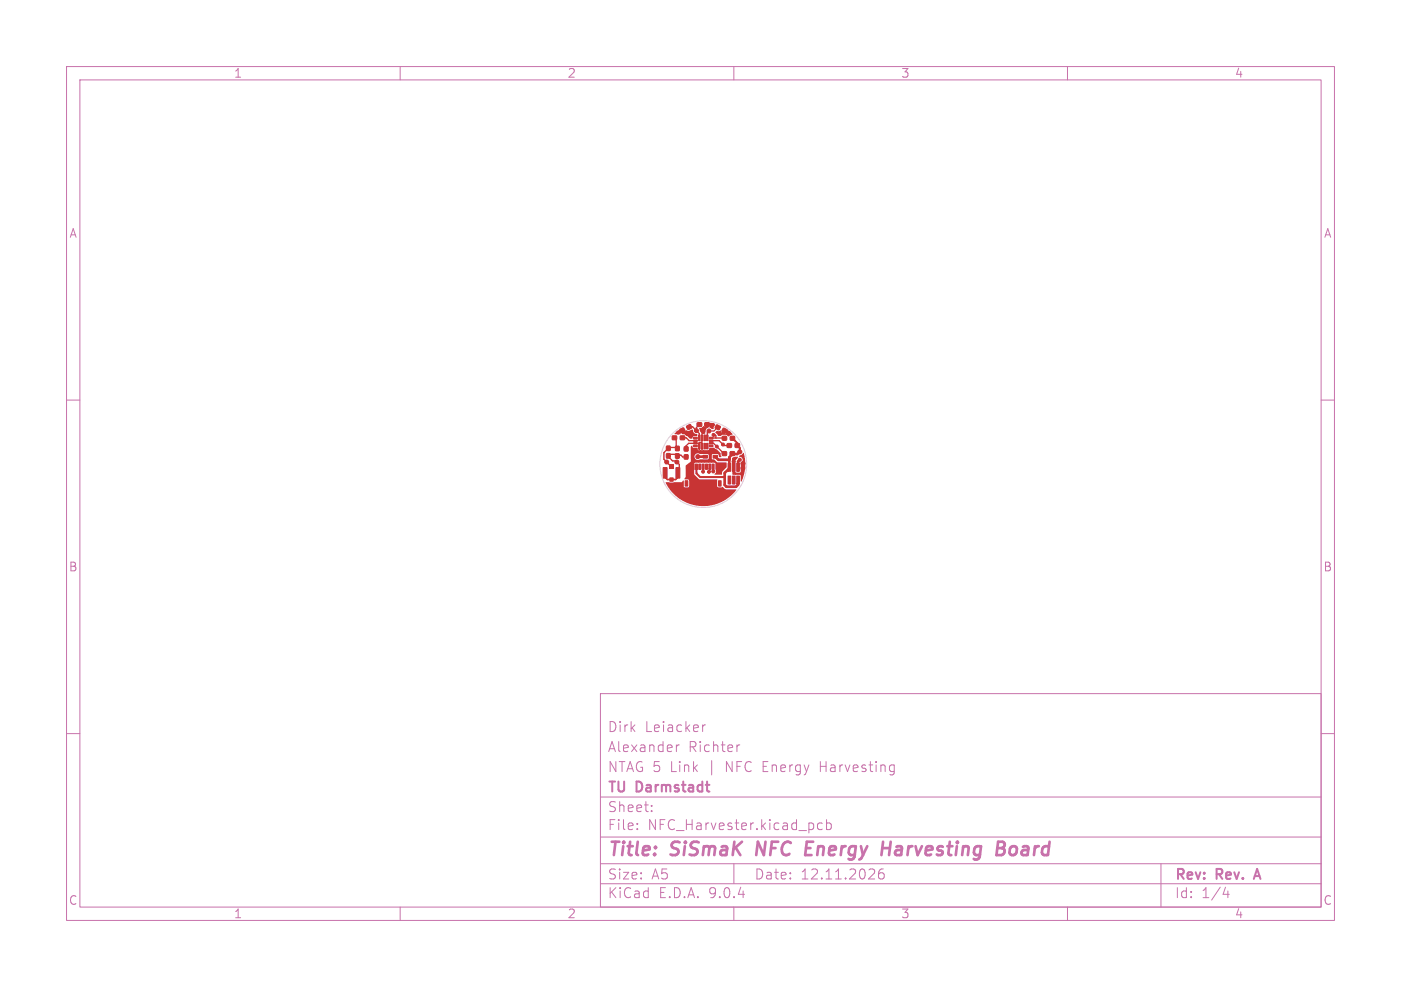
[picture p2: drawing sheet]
<svg xmlns="http://www.w3.org/2000/svg" width="210mm" height="148mm" viewBox="0 0 210 148" stroke-linecap="round" stroke-linejoin="round" font-family="sans-serif">
<g fill="none" stroke="#c872ab" stroke-width=".15">
<path d="M10 10h190v128h-190zM12 12h186v124h-186zM60 10v2M110 10v2M160 10v2M10 60h2M198 60h2M10 110h2M90 104h108v32h-108zM90 119.5h108M101.4 111.7v1M101.8 111.7l-.3 .1-.1 .2"/>
<path d="M105.3 108.7v1M105.7 108.7l-.2 .1-.2 .2M110.9 111.7l-.3 .1-.1 .2M133.9 114.7l.1 .1M134 114.7v1.4M134 115.6l-.1 .1M198 110h2M60 136v2M90 132.5h108M90 129.5h108M90 125.5h108M95.5 124.3v.1"/>
<path d="M95.5 123.5v.1M97.7 121.6v.1M97.7 120.8v.1M110 136v2M110 129.5v3M123.3 123.5l-.5-.1-.3 .3v.4l.2 .2h.6M123.9 123.5l.4-.1 .3 .3v.4l-.1 .2h-.6M123.9 122.9v1.5M131.9 130.5a1.17 1.17 0 0 0-.1 1.2h.6l.1-.2v-.3l-.2-.3h-.3l-.3 .3M160 136v2M174 129.5v6.5M183.7 133l-.4 1.1h1"/>
<path d="M184.1 133.6v1"/>
</g>
<path d="M188.1 131.4h.7M188.4 130.3l-.5 1.5" fill="none" stroke="#c872ab" stroke-width=".3"/>
<path d="M113.6 126.2l-.2 2M120.7 128.2h.9M120.8 127.2h.7M120.9 126.2h1M132.3 127.2h1.1M133.5 126.2l-.2 2M149.5 127.2h.7M149.6 126.2h.7a.49 .49 0 0 1 .3 .6 .49 .49 0 0 1-.4 .4M150.2 127.2l.2 .1a.58 .58 0 0 1-.3 .9h-.7M152.1 126.9a.62 .62 0 0 0-.7 .4v.7l.3 .2h.2" fill="none" stroke="#c872ab" stroke-width=".4"/>
<g fill="#c83434" stroke="#c83434" stroke-width=".15">
<path d="M102 65.4h.6v.5h-.6z"/>
<path d="M100.8 65.4h.6v.5h-.6z"/>
<path d="M109.5 67.7h.6v.6h-.6z"/>
<path d="M108.3 67.7h.6v.6h-.6z"/>
<path d="M104.7 66.4h.2v.9h-.2z"/>
<path d="M105.1 66.5h.2v.8h-.2z"/>
<path d="M105.5 66.5h.2v.8h-.2z"/>
<path d="M105.9 66.5h.2v.8h-.2z"/>
<path d="M106.3 66.8h.6v.2h-.6z"/>
<path d="M106.3 66.4h.6v.2h-.6z"/>
<path d="M106.3 66h.6v.2h-.6z"/>
<path d="M106.3 65.6h.6v.2h-.6z"/>
<path d="M105.9 65.2h.2v.9h-.2z"/>
<path d="M105.5 65.2h.2v.9h-.2z"/>
<path d="M105.1 65.2h.2v.9h-.2z"/>
<path d="M104.7 65.2h.2v.9h-.2z"/>
<path d="M104 65.6h.5v.2h-.5z"/>
<path d="M104 66h.5v.2h-.5z"/>
<path d="M104 66.4h.5v.2h-.5z"/>
<path d="M104 66.8h.5v.2h-.5z"/>
<path d="M101.9 64.4l.6-.2 .2 .4-.6 .3-.2-.3z"/>
<path d="M102.9 63.9l.6-.2 .2 .4-.6 .3-.2-.3z"/>
<path d="M99.9 68h.5v.7h-.5z"/>
<path d="M99.9 66.9h.5v.6h-.5z"/>
<path d="M110.2 66.5h.6v.6h-.6z"/>
<path d="M109 66.5h.6v.6h-.6z"/>
<path d="M101.3 68.1h.5v.6h-.5z"/>
<path d="M101.3 66.9h.5v.7h-.5z"/>
<path d="M106.9 68.3h.6v.4h-.6z"/>
<path d="M105.4 68.3h.6v.4h-.6z"/>
<path d="M106.7 69.6h.3v.8h-.3z"/>
<path d="M106.2 69.6h.3v.8h-.3z"/>
<path d="M105.7 69.6h.3v.8h-.3z"/>
<path d="M105.2 69.6h.3v.8h-.3z"/>
<path d="M104.7 69.6h.3v.8h-.3z"/>
<path d="M104.2 69.6h.3v.8h-.3z"/>
<path d="M103.7 69.6h.3v.8h-.3z"/>
<path d="M107.7 72.1h.4v.8h-.4z"/>
<path d="M102.7 72.1h.4v.8h-.4z"/>
<path d="M110.4 69.5h.4v1.2h-.4z"/>
<path d="M109.8 69.5h.4v1.2h-.4z"/>
<path d="M109.1 69.5h.4v1.2h-.4z"/>
<path d="M109.1 71.4h.4v1.2h-.4z"/>
<path d="M109.8 71.4h.4v1.2h-.4z"/>
<path d="M110.4 71.4h.4v1.2h-.4z"/>
<path d="M105.7 63.4h.6v.5h-.6z"/>
<path d="M104.5 63.4h.7v.5h-.7z"/>
<path d="M109.5 65.4h.6v.6h-.6z"/>
<path d="M108.3 65.4h.6v.6h-.6z"/>
<path d="M102.6 67h.5v.6h-.5z"/>
<path d="M102.6 68.2h.5v.6h-.5z"/>
<path d="M108.4 64.2h.2l.4 .2-.2 .5h-.1l-.5-.2z"/>
<path d="M107.4 63.7h.1l.5 .2-.2 .5-.2 .1-.4-.3z"/>
<path d="M100.4 69.7h.6v.6h-.6z"/>
<path d="M101.3 70.1h.6v1.6h-.6z"/>
<path d="M99.4 70.1h.6v1.6h-.6z"/>
<path d="M100.4 71.7h.5v.5h-.5z"/>
<circle cx="105.4" cy="64.3" r=".23"/>
<circle cx="109.2" cy="65" r=".3"/>
<circle cx="103.7" cy="65.2" r=".3"/>
<circle cx="111.4" cy="70.2" r=".3"/>
<circle cx="106.8" cy="63.7" r=".23"/>
<circle cx="110" cy="69.2" r=".23"/>
<circle cx="103" cy="65" r=".3"/>
<circle cx="101.7" cy="64.9" r=".23"/>
<circle cx="111.4" cy="69.5" r=".3"/>
<circle cx="104.6" cy="68.5" r=".3"/>
<circle cx="110.9" cy="68.9" r=".23"/>
<circle cx="104.4" cy="64.6" r=".3"/>
<circle cx="106.9" cy="70.7" r=".23"/>
<circle cx="108.4" cy="66.7" r=".23"/>
<circle cx="105.4" cy="70.7" r=".23"/>
<circle cx="107" cy="65.2" r=".22"/>
<circle cx="107.5" cy="67" r=".23"/>
<circle cx="106.3" cy="70.8" r=".23"/>
<circle cx="110.9" cy="67.8" r=".3"/>
<circle cx="106.3" cy="64.6" r=".3"/>
<circle cx="99.9" cy="69.3" r=".3"/>
<circle cx="101.5" cy="69.3" r=".3"/>
</g>
<path d="M103.3 64h.1M104.4 64.6l.4 .4v.7M105.4 64.3v.1" fill="none" stroke="#c83434" stroke-width=".18"/>
<g fill="none" stroke="#c83434" stroke-width=".2">
<path d="M100.3 67.1h1.1M100.3 67.1l-.8 .8v1l1.2 1.1M101.1 65.6l.3 .3v1.1l.1 .3M101.5 68.1h-1.1l-.3 .3 .7 .7h.5l.5 .5v.7l-.2 .2M101.5 68.4l.1-.1h.5l.2 .2h.5M101.5 68.4h.1M102.3 64.5h.2l.5 .5M102.3 65.6h.6l.4 .5h.9M104.2 66.5h-1l-.4 .4v.4M104.8 65.3v.1M104.8 63.7l-.4 .4v.5l-.6-.6h-.3M105.4 70v.7"/>
<path d="M106 63.7l-.6 .6M106.3 64.6l-.3 .3v.8M106.4 70v.6l-.1 .2M106.6 66.1h1.2l.7 .7h.8M106.6 65.7h1.8l.2 .2M106.6 66.5h.4l1.6 1.5M106.9 70v.7M106.9 70.7h.1M107 65.2l.3 .1v.4M108.6 65.7h.1M110 70.1v.7l.2 .2h.9l.3-.3v-.5"/>
</g>
<path d="M110.6 70l.1 .1" fill="none" stroke="#c83434" stroke-width=".24"/>
<path d="M104.6 68.5h1.1M107.2 68.5l.5 .4h1.6M110.9 67.8l-.4 .3h-.7l-.5 .5v1.6l-.7 .7v1.8l.3 .3h1.4l.3-.3v-.7M110.9 68.9l-.3 .3v.8" fill="none" stroke="#c83434" stroke-width=".4"/>
<path d="M104.4 70v1l.5 .5h3.7M108.6 71.5h.1M109.8 65.7l.7 .8v.3l.4 .4v.6" fill="none" stroke="#c83434" stroke-width=".3"/>
<path d="M107.6 64.1l-.6 .5h-.7" fill="none" stroke="#c83434" stroke-width=".17"/>
<path d="M110.9 67.8h.1" fill="none" stroke="#c83434" stroke-width=".6"/>
<path d="M99.7 70.5v.7M101.6 70.5v.7M101.6 71.6l-.3 .3h-1.3l-.3-.3" fill="none" stroke="#c83434" stroke-width=".25"/>
<g fill="#c83434">
<path d="M105.1 65.2h.2v2.3h-.2v-1.1h-.2v1.1h-.2v-1.2l.4-.1z"/>
<path d="M104.8 64.2h.4l.2-.3 .3 .2v-.4h.3v-.3h.5l.7 .2-.2 .7a.29 .29 0 0 1-.3 .1 .29 .29 0 0 1-.2-.2l-.2-.1 .1-.2h-.2v.2a1.04 1.04 0 0 0-.5 1h-.4l.1 2.4h.8l.1-.3 .7-.1 1 .8 .1 .6h-.3l-.2-.4h-.8l-.1 .2 .1 .5 .3 .1 .5 .4 1.3 .1v.6l-.6 .7-.1 .5h-1v-.2a.45 .45 0 0 0 .1-.6v-.8l-.2-.2h-2.9l-.1 .1v1.6l.6 .7 2.8 .1v1l.1 .2 .7-.1 .5 .4h1.6a6.2 6.2 0 0 1-10.6-1.1h2.4l.2-.2 .2 .9h.6l.1-1-.1-.1-.6-.1 .2-.3v-1.7l.7-.6v-.8h.6a.51 .51 0 0 0 .3 .5 .51 .51 0 0 0 .5 0h1.2l.1-.2v-.4l-.1-.2h-1.2a.5 .5 0 0 0-.8 .3h-.6v-1.4l.2-.2h.1l.1 .3 .7 .1v.2l.1 .1h.6v-2.3h-.2z"/>
<path d="M109.8 68.7l.4-.2 .5 .1-.4 .4-.1 .5v1.2l.2 .2h.5l.1-.1v-1.4a.5 .5 0 0 0 .3-.6 .5 .5 0 0 0-.5-.3l.6-.6h.1a5.8 5.8 0 0 1-.4 4.3l-.1-1-1.2-.1z"/>
<path d="M104.8 66.3l.3-.1z"/>
<path d="M101.1 65l.6-.5 .4-.2 .2 .2h.2l.2 .3 .2-.3 .3 .1 .6-.2a.78 .78 0 0 0 .7 .8v.2h-.6l-.1 .4h-.4l-.8-.7h-.4v-.2l-.2 .1v.1h-.8z"/>
<path d="M107.3 64.8l.2-.2 .3 .1 .2-.2 .2 .3 .2-.3 .2 .1 .2-.2 .4 .2 .6 .5-.4 .2-.2 .2-.4-.3-1.1 .2-.3-.3 1.5-.1-.2-.1v.2h-1.3z"/>
</g>
<circle cx="105.4" cy="69.6" r="6.5" fill="none" stroke="#d0d2cd" stroke-width=".15"/>
<g font-size="2.8" fill="#c872ab">
<text x="91" y="128.9">Title:</text>
<text x="100.7" y="128.9">SiSmaK</text>
<text x="114.2" y="128.9">NFC</text>
<text x="122.4" y="128.9">Energy</text>
<text x="134.6" y="128.9">Harvesting</text>
<text x="152.6" y="128.9">Board</text>
</g>
<g font-size="2.1" fill="#c872ab">
<text x="91" y="113">Alexander</text>
<text x="91" y="110">Dirk</text>
<text x="96.7" y="110">Leiacker</text>
<text x="103.2" y="113">Richter</text>
<text x="91" y="119.2">TU</text>
<text x="91" y="116">NTAG 5</text>
<text x="95.5" y="119.2">Darmstadt</text>
<text x="100.5" y="116">Link</text>
<text x="106.3" y="116">|</text>
<text x="109" y="116">NFC Energy</text>
<text x="123.4" y="116">Harvesting</text>
<text x="91" y="124.7">File:</text>
<text x="91" y="122">Sheet:</text>
<text x="97.1" y="124.7">NFC_Harvester.kicad_pcb</text>
<text x="91" y="134.9">KiCad</text>
<text x="91" y="132.1">Size:</text>
<text x="97.7" y="132.1">A5</text>
<text x="98.7" y="134.9">E.D.A.</text>
<text x="106.3" y="134.9">9.0.4</text>
<text x="113" y="132.1">Date:</text>
<text x="120" y="132.1">12.11.2026</text>
<text x="176" y="132.3">Rev:</text>
<text x="176" y="134.9">Id:</text>
<text x="180.1" y="134.9">1/4</text>
<text x="182.4" y="132.3">Rev.</text>
<text x="188.8" y="132.3">A</text>
</g>
<g font-size="1.8" fill="#c872ab">
<text x="35" y="11.9">1</text>
<text x="85" y="11.9">2</text>
<text x="135" y="11.9">3</text>
<text x="185" y="11.9">4</text>
<text x="10.3" y="35.9">A</text>
<text x="198.4" y="35.9">A</text>
<text x="10.2" y="85.9">B</text>
<text x="198.3" y="85.9">B</text>
<text x="10.2" y="135.9">C</text>
<text x="35" y="137.9">1</text>
<text x="85" y="137.9">2</text>
<text x="135" y="137.9">3</text>
<text x="185" y="137.9">4</text>
<text x="198.3" y="135.9">C</text>
</g>
</svg>
